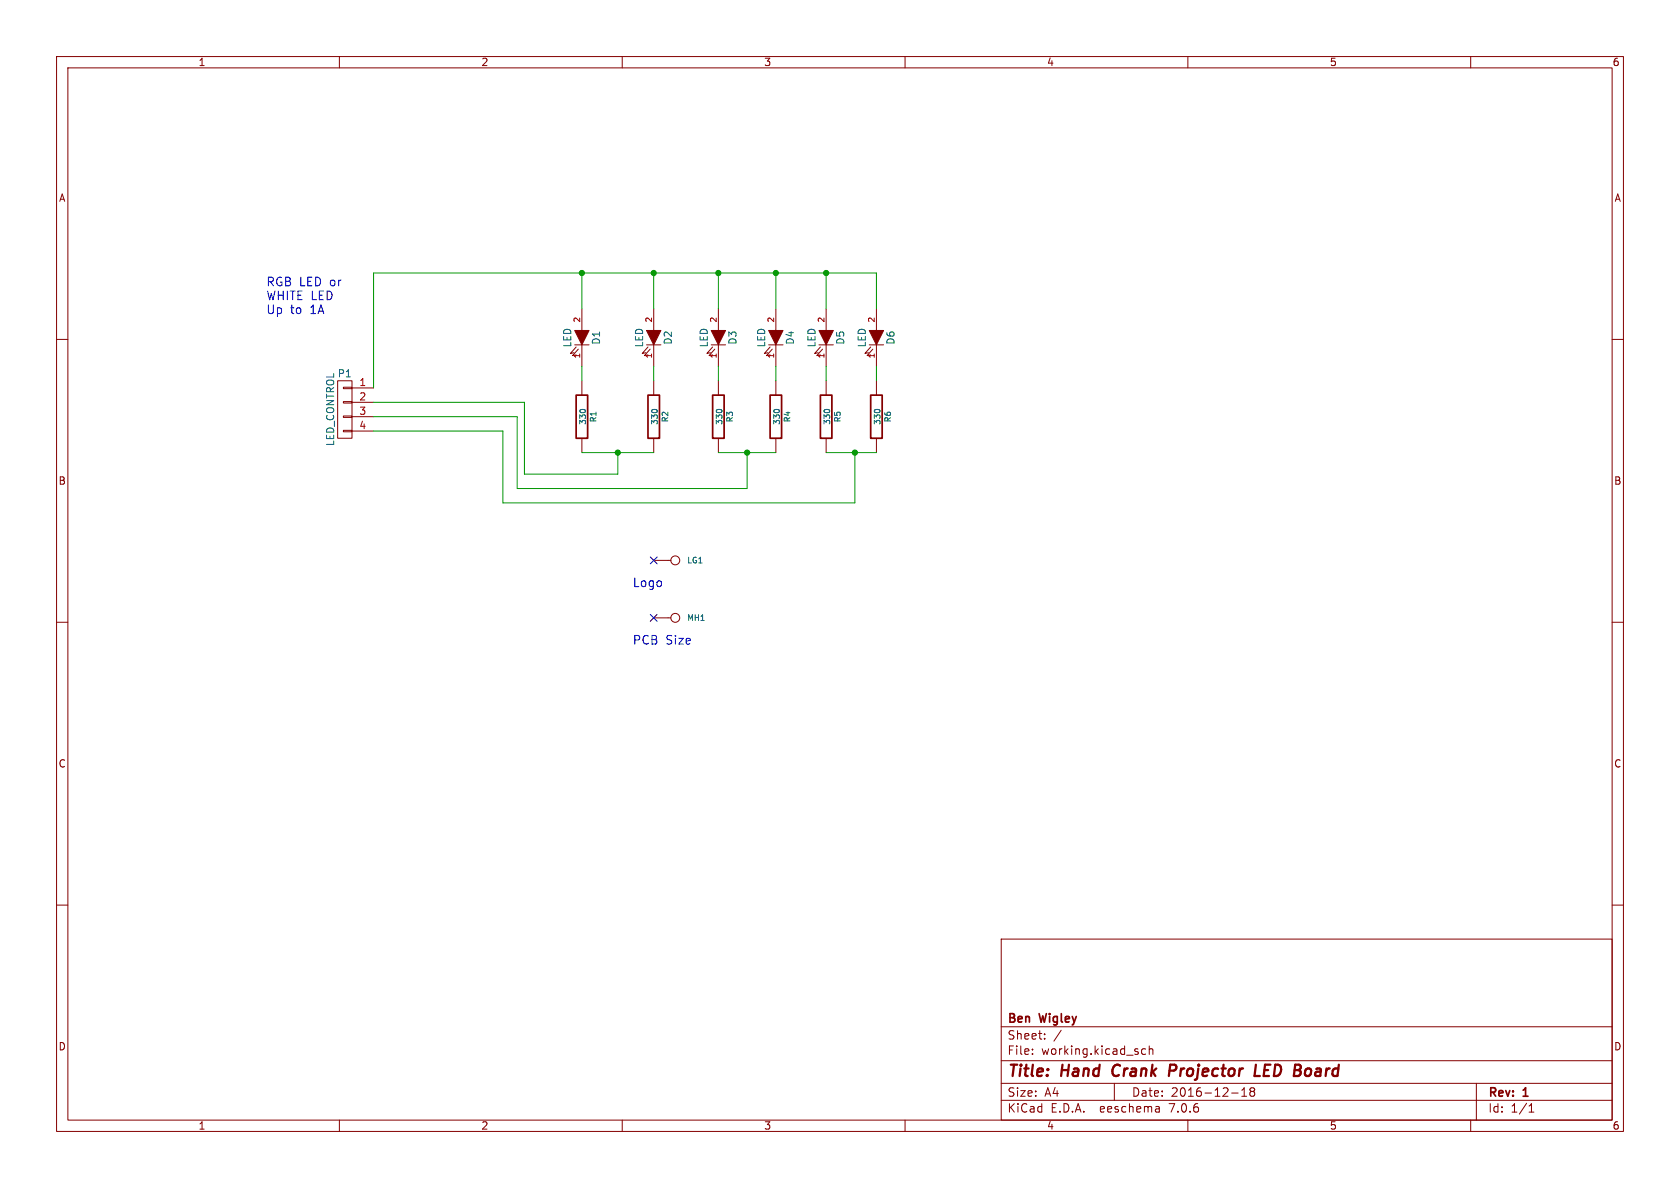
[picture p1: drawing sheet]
(kicad_sch (version 20230121) (generator eeschema)

 (paper "A4")

 (title_block
  (title "Hand Crank Projector LED Board")
  (date "2016-12-18")
  (rev "1")
  (company "Ben Wigley"))

 (lib_symbols
  (symbol "HandCrankProjector_LED_PCB-rescue:CONN_01X04" (pin_names (offset 1.016) hide) (in_bom yes) (on_board yes)
   (property "Reference" "P" (at 0 6.35 0) (effects (font (size 1.27 1.27))))
   (property "Value" "CONN_01X04" (at 2.54 0 90) (effects (font (size 1.27 1.27))))
   (property "Footprint" "" (at 0 0 0) (effects (font (size 1.27 1.27))))
   (property "Datasheet" "" (at 0 0 0) (effects (font (size 1.27 1.27))))
   (symbol "CONN_01X04_0_1"
    (rectangle (start -1.27 -3.683) (end 0.254 -3.937) (stroke (width 0) (type solid)) (fill (type none)))
    (rectangle (start -1.27 -1.143) (end 0.254 -1.397) (stroke (width 0) (type solid)) (fill (type none)))
    (rectangle (start -1.27 1.397) (end 0.254 1.143) (stroke (width 0) (type solid)) (fill (type none)))
    (rectangle (start -1.27 3.937) (end 0.254 3.683) (stroke (width 0) (type solid)) (fill (type none)))
    (rectangle (start -1.27 5.08) (end 1.27 -5.08) (stroke (width 0) (type solid)) (fill (type none))))
   (symbol "CONN_01X04_1_1"
    (pin passive line (at -5.08 3.81 0) (length 3.81) (name "P1" (effects (font (size 1.27 1.27)))) (number "1" (effects (font (size 1.27 1.27)))))
    (pin passive line (at -5.08 1.27 0) (length 3.81) (name "P2" (effects (font (size 1.27 1.27)))) (number "2" (effects (font (size 1.27 1.27)))))
    (pin passive line (at -5.08 -1.27 0) (length 3.81) (name "P3" (effects (font (size 1.27 1.27)))) (number "3" (effects (font (size 1.27 1.27)))))
    (pin passive line (at -5.08 -3.81 0) (length 3.81) (name "P4" (effects (font (size 1.27 1.27)))) (number "4" (effects (font (size 1.27 1.27)))))))
  (symbol "HandCrankProjector_LED_PCB-rescue:CONN_1" (pin_numbers hide) (pin_names (offset 0.762) hide) (in_bom yes) (on_board yes)
   (property "Reference" "P" (at 2.032 0 0) (effects (font (size 1.016 1.016)) (justify left)))
   (property "Value" "CONN_1" (at 0 1.397 0) (effects (font (size 0.762 0.762)) hide))
   (property "Footprint" "" (at 0 0 0) (effects (font (size 1.524 1.524))))
   (property "Datasheet" "" (at 0 0 0) (effects (font (size 1.524 1.524))))
   (symbol "CONN_1_0_1"
    (polyline (pts (xy -0.762 0) (xy -1.27 0)) (stroke (width 0) (type solid)) (fill (type none)))
    (circle (center 0 0) (radius 0.7874) (stroke (width 0) (type solid)) (fill (type none))))
   (symbol "CONN_1_1_1"
    (pin passive line (at -3.81 0 0) (length 2.54) (name "1" (effects (font (size 1.524 1.524)))) (number "1" (effects (font (size 1.524 1.524)))))))
  (symbol "HandCrankProjector_LED_PCB-rescue:LED-RESCUE-HandCrankProjector_PCB" (pin_names (offset 1.016) hide) (in_bom yes) (on_board yes)
   (property "Reference" "D" (at 0 2.54 0) (effects (font (size 1.27 1.27))))
   (property "Value" "LED-RESCUE-HandCrankProjector_PCB" (at 0 -2.54 0) (effects (font (size 1.27 1.27))))
   (property "Footprint" "" (at 0 0 0) (effects (font (size 1.524 1.524))))
   (property "Datasheet" "" (at 0 0 0) (effects (font (size 1.524 1.524))))
   (symbol "LED-RESCUE-HandCrankProjector_PCB_0_1"
    (polyline (pts (xy 1.27 1.27) (xy 1.27 -1.27)) (stroke (width 0) (type solid)) (fill (type none)))
    (polyline (pts (xy -1.27 1.27) (xy 1.27 0) (xy -1.27 -1.27)) (stroke (width 0) (type solid)) (fill (type outline)))
    (polyline (pts (xy 1.651 -1.016) (xy 2.794 -2.032) (xy 2.667 -1.397)) (stroke (width 0) (type solid)) (fill (type none)))
    (polyline (pts (xy 2.032 -0.635) (xy 3.175 -1.651) (xy 3.048 -1.016)) (stroke (width 0) (type solid)) (fill (type none))))
   (symbol "LED-RESCUE-HandCrankProjector_PCB_1_1"
    (pin passive line (at 5.08 0 180) (length 3.81) (name "K" (effects (font (size 1.016 1.016)))) (number "1" (effects (font (size 1.016 1.016)))))
    (pin passive line (at -5.08 0 0) (length 3.81) (name "A" (effects (font (size 1.016 1.016)))) (number "2" (effects (font (size 1.016 1.016)))))))
  (symbol "HandCrankProjector_LED_PCB-rescue:R-RESCUE-HandCrankProjector_PCB" (pin_numbers hide) (pin_names (offset 0)) (in_bom yes) (on_board yes)
   (property "Reference" "R" (at 2.032 0 90) (effects (font (size 1.27 1.27))))
   (property "Value" "R-RESCUE-HandCrankProjector_PCB" (at 0 0 90) (effects (font (size 1.27 1.27))))
   (property "Footprint" "" (at 0 0 0) (effects (font (size 1.524 1.524))))
   (property "Datasheet" "" (at 0 0 0) (effects (font (size 1.524 1.524))))
   (symbol "R-RESCUE-HandCrankProjector_PCB_0_1"
    (rectangle (start -1.016 3.81) (end 1.016 -3.81) (stroke (width 0.3048) (type solid)) (fill (type none))))
   (symbol "R-RESCUE-HandCrankProjector_PCB_1_1"
    (pin passive line (at 0 6.35 270) (length 2.54) (name "~" (effects (font (size 1.524 1.524)))) (number "1" (effects (font (size 1.524 1.524)))))
    (pin passive line (at 0 -6.35 90) (length 2.54) (name "~" (effects (font (size 1.524 1.524)))) (number "2" (effects (font (size 1.524 1.524))))))))

 (junction (at 137.16 48.26) (diameter 0) (color 0 0 0 0))
 (junction (at 146.05 48.26) (diameter 0) (color 0 0 0 0))
 (junction (at 115.57 48.26) (diameter 0) (color 0 0 0 0))
 (junction (at 132.08 80.01) (diameter 0) (color 0 0 0 0))
 (junction (at 151.13 80.01) (diameter 0) (color 0 0 0 0))
 (junction (at 109.22 80.01) (diameter 0) (color 0 0 0 0))
 (junction (at 127 48.26) (diameter 0) (color 0 0 0 0))
 (junction (at 102.87 48.26) (diameter 0) (color 0 0 0 0))

 (no_connect (at 115.57 109.22))
 (no_connect (at 115.57 99.06))

 (wire (pts (xy 137.16 64.77) (xy 137.16 67.31)) (stroke (width 0) (type default)))
 (wire (pts (xy 137.16 48.26) (xy 146.05 48.26)) (stroke (width 0) (type default)))
 (wire (pts (xy 151.13 80.01) (xy 151.13 88.9)) (stroke (width 0) (type default)))
 (wire (pts (xy 137.16 54.61) (xy 137.16 48.26)) (stroke (width 0) (type default)))
 (wire (pts (xy 115.57 48.26) (xy 127 48.26)) (stroke (width 0) (type default)))
 (wire (pts (xy 132.08 86.36) (xy 91.44 86.36)) (stroke (width 0) (type default)))
 (wire (pts (xy 146.05 54.61) (xy 146.05 48.26)) (stroke (width 0) (type default)))
 (wire (pts (xy 92.71 71.12) (xy 92.71 83.82)) (stroke (width 0) (type default)))
 (wire (pts (xy 146.05 48.26) (xy 154.94 48.26)) (stroke (width 0) (type default)))
 (wire (pts (xy 66.04 71.12) (xy 92.71 71.12)) (stroke (width 0) (type default)))
 (wire (pts (xy 66.04 48.26) (xy 102.87 48.26)) (stroke (width 0) (type default)))
 (wire (pts (xy 127 64.77) (xy 127 67.31)) (stroke (width 0) (type default)))
 (wire (pts (xy 102.87 48.26) (xy 115.57 48.26)) (stroke (width 0) (type default)))
 (wire (pts (xy 115.57 64.77) (xy 115.57 67.31)) (stroke (width 0) (type default)))
 (wire (pts (xy 115.57 54.61) (xy 115.57 48.26)) (stroke (width 0) (type default)))
 (wire (pts (xy 127 80.01) (xy 132.08 80.01)) (stroke (width 0) (type default)))
 (wire (pts (xy 109.22 80.01) (xy 115.57 80.01)) (stroke (width 0) (type default)))
 (wire (pts (xy 127 48.26) (xy 137.16 48.26)) (stroke (width 0) (type default)))
 (wire (pts (xy 88.9 76.2) (xy 66.04 76.2)) (stroke (width 0) (type default)))
 (wire (pts (xy 146.05 64.77) (xy 146.05 67.31)) (stroke (width 0) (type default)))
 (wire (pts (xy 102.87 64.77) (xy 102.87 67.31)) (stroke (width 0) (type default)))
 (wire (pts (xy 91.44 73.66) (xy 66.04 73.66)) (stroke (width 0) (type default)))
 (wire (pts (xy 151.13 88.9) (xy 88.9 88.9)) (stroke (width 0) (type default)))
 (wire (pts (xy 127 54.61) (xy 127 48.26)) (stroke (width 0) (type default)))
 (wire (pts (xy 154.94 64.77) (xy 154.94 67.31)) (stroke (width 0) (type default)))
 (wire (pts (xy 92.71 83.82) (xy 109.22 83.82)) (stroke (width 0) (type default)))
 (wire (pts (xy 132.08 80.01) (xy 137.16 80.01)) (stroke (width 0) (type default)))
 (wire (pts (xy 102.87 80.01) (xy 109.22 80.01)) (stroke (width 0) (type default)))
 (wire (pts (xy 154.94 48.26) (xy 154.94 54.61)) (stroke (width 0) (type default)))
 (wire (pts (xy 88.9 88.9) (xy 88.9 76.2)) (stroke (width 0) (type default)))
 (wire (pts (xy 102.87 54.61) (xy 102.87 48.26)) (stroke (width 0) (type default)))
 (wire (pts (xy 146.05 80.01) (xy 151.13 80.01)) (stroke (width 0) (type default)))
 (wire (pts (xy 109.22 83.82) (xy 109.22 80.01)) (stroke (width 0) (type default)))
 (wire (pts (xy 91.44 86.36) (xy 91.44 73.66)) (stroke (width 0) (type default)))
 (wire (pts (xy 66.04 68.58) (xy 66.04 48.26)) (stroke (width 0) (type default)))
 (wire (pts (xy 132.08 80.01) (xy 132.08 86.36)) (stroke (width 0) (type default)))
 (wire (pts (xy 151.13 80.01) (xy 154.94 80.01)) (stroke (width 0) (type default)))

 (text "PCB Size" (at 111.76 114.3 0) (effects (font (size 1.524 1.524)) (justify left bottom)))
 (text "Logo" (at 111.76 104.14 0) (effects (font (size 1.524 1.524)) (justify left bottom)))
 (text "RGB LED or \nWHITE LED\nUp to 1A" (at 46.99 55.88 0) (effects (font (size 1.524 1.524)) (justify left bottom)))

 (symbol (lib_id "HandCrankProjector_LED_PCB-rescue:CONN_1") (at 119.38 109.22 0) (unit 1) (in_bom yes) (on_board yes) (dnp no)
  (property "Reference" "MH1" (at 121.412 109.22 0) (effects (font (size 1.016 1.016)) (justify left)))
  (property "Value" "CONN_1" (at 119.38 107.823 0) (effects (font (size 0.762 0.762)) hide))
  (property "Footprint" "REInnovationFootprint:PCB_50x50mm" (at 119.38 109.22 0) (effects (font (size 1.524 1.524)) hide))
  (property "Datasheet" "" (at 119.38 109.22 0) (effects (font (size 1.524 1.524)) hide)) (pin "1"))

 (symbol (lib_id "HandCrankProjector_LED_PCB-rescue:R-RESCUE-HandCrankProjector_PCB") (at 102.87 73.66 0) (unit 1) (in_bom yes) (on_board yes) (dnp no)
  (property "Reference" "R1" (at 104.902 73.66 90) (effects (font (size 1.016 1.016))))
  (property "Value" "330" (at 103.0478 73.6346 90) (effects (font (size 1.016 1.016))))
  (property "Footprint" "REInnovationFootprint:TH_Resistor_1" (at 101.092 73.66 90) (effects (font (size 0.762 0.762)) hide))
  (property "Datasheet" "~" (at 102.87 73.66 0) (effects (font (size 0.762 0.762))))
  (property "Description" "Value" (at 102.87 73.66 0) (effects (font (size 1.524 1.524)) hide))
  (property "Notes" "Value" (at 102.87 73.66 0) (effects (font (size 1.524 1.524)) hide))
  (property "Manufacturer" "Value" (at 102.87 73.66 0) (effects (font (size 1.524 1.524)) hide))
  (property "Manufacturer Part No" "Value" (at 102.87 73.66 0) (effects (font (size 1.524 1.524)) hide))
  (property "Supplier 1" "Value" (at 102.87 73.66 0) (effects (font (size 1.524 1.524)) hide))
  (property "Supplier 1 Part No" "Value" (at 102.87 73.66 0) (effects (font (size 1.524 1.524)) hide))
  (property "Supplier 2" "Value" (at 102.87 73.66 0) (effects (font (size 1.524 1.524)) hide))
  (property "Supplier 2 Part No" "Value" (at 102.87 73.66 0) (effects (font (size 1.524 1.524)) hide)) (pin "1") (pin "2"))

 (symbol (lib_id "HandCrankProjector_LED_PCB-rescue:LED-RESCUE-HandCrankProjector_PCB") (at 102.87 59.69 270) (unit 1) (in_bom yes) (on_board yes) (dnp no)
  (property "Reference" "D1" (at 105.41 59.69 0) (effects (font (size 1.27 1.27))))
  (property "Value" "LED" (at 100.33 59.69 0) (effects (font (size 1.27 1.27))))
  (property "Footprint" "REInnovationFootprint:TH_LED-5MM_larg_pad" (at 102.87 59.69 0) (effects (font (size 1.524 1.524)) hide))
  (property "Datasheet" "~" (at 102.87 59.69 0) (effects (font (size 1.524 1.524)) hide))
  (property "Description" "Value" (at 102.87 59.69 0) (effects (font (size 1.524 1.524)) hide))
  (property "Notes" "Value" (at 102.87 59.69 0) (effects (font (size 1.524 1.524)) hide))
  (property "Manufacturer" "Value" (at 102.87 59.69 0) (effects (font (size 1.524 1.524)) hide))
  (property "Manufacturer Part No" "Value" (at 102.87 59.69 0) (effects (font (size 1.524 1.524)) hide))
  (property "Supplier 1" "Value" (at 102.87 59.69 0) (effects (font (size 1.524 1.524)) hide))
  (property "Supplier 1 Part No" "Value" (at 102.87 59.69 0) (effects (font (size 1.524 1.524)) hide))
  (property "Supplier 2" "Value" (at 102.87 59.69 0) (effects (font (size 1.524 1.524)) hide))
  (property "Supplier 2 Part No" "Value" (at 102.87 59.69 0) (effects (font (size 1.524 1.524)) hide)) (pin "1") (pin "2"))

 (symbol (lib_id "HandCrankProjector_LED_PCB-rescue:CONN_01X04") (at 60.96 72.39 0) (mirror y) (unit 1) (in_bom yes) (on_board yes) (dnp no)
  (property "Reference" "P1" (at 60.96 66.04 0) (effects (font (size 1.27 1.27))))
  (property "Value" "LED_CONTROL" (at 58.42 72.39 90) (effects (font (size 1.27 1.27))))
  (property "Footprint" "REInnovationFootprint:SIL-4_Grove_SCREW" (at 60.96 72.39 0) (effects (font (size 1.27 1.27)) hide))
  (property "Datasheet" "" (at 60.96 72.39 0) (effects (font (size 1.27 1.27)))) (pin "1") (pin "2") (pin "3") (pin "4"))

 (symbol (lib_id "HandCrankProjector_LED_PCB-rescue:CONN_1") (at 119.38 99.06 0) (unit 1) (in_bom yes) (on_board yes) (dnp no)
  (property "Reference" "LG1" (at 121.412 99.06 0) (effects (font (size 1.016 1.016)) (justify left)))
  (property "Value" "CONN_1" (at 119.38 97.663 0) (effects (font (size 0.762 0.762)) hide))
  (property "Footprint" "matts_components:reinnovation_logo_15mm" (at 119.38 99.06 0) (effects (font (size 1.524 1.524)) hide))
  (property "Datasheet" "" (at 119.38 99.06 0) (effects (font (size 1.524 1.524)) hide)) (pin "1"))

 (symbol (lib_id "HandCrankProjector_LED_PCB-rescue:R-RESCUE-HandCrankProjector_PCB") (at 115.57 73.66 0) (unit 1) (in_bom yes) (on_board yes) (dnp no)
  (property "Reference" "R2" (at 117.602 73.66 90) (effects (font (size 1.016 1.016))))
  (property "Value" "330" (at 115.7478 73.6346 90) (effects (font (size 1.016 1.016))))
  (property "Footprint" "REInnovationFootprint:TH_Resistor_1" (at 113.792 73.66 90) (effects (font (size 0.762 0.762)) hide))
  (property "Datasheet" "~" (at 115.57 73.66 0) (effects (font (size 0.762 0.762))))
  (property "Description" "Value" (at 115.57 73.66 0) (effects (font (size 1.524 1.524)) hide))
  (property "Notes" "Value" (at 115.57 73.66 0) (effects (font (size 1.524 1.524)) hide))
  (property "Manufacturer" "Value" (at 115.57 73.66 0) (effects (font (size 1.524 1.524)) hide))
  (property "Manufacturer Part No" "Value" (at 115.57 73.66 0) (effects (font (size 1.524 1.524)) hide))
  (property "Supplier 1" "Value" (at 115.57 73.66 0) (effects (font (size 1.524 1.524)) hide))
  (property "Supplier 1 Part No" "Value" (at 115.57 73.66 0) (effects (font (size 1.524 1.524)) hide))
  (property "Supplier 2" "Value" (at 115.57 73.66 0) (effects (font (size 1.524 1.524)) hide))
  (property "Supplier 2 Part No" "Value" (at 115.57 73.66 0) (effects (font (size 1.524 1.524)) hide)) (pin "1") (pin "2"))

 (symbol (lib_id "HandCrankProjector_LED_PCB-rescue:R-RESCUE-HandCrankProjector_PCB") (at 127 73.66 0) (unit 1) (in_bom yes) (on_board yes) (dnp no)
  (property "Reference" "R3" (at 129.032 73.66 90) (effects (font (size 1.016 1.016))))
  (property "Value" "330" (at 127.1778 73.6346 90) (effects (font (size 1.016 1.016))))
  (property "Footprint" "REInnovationFootprint:TH_Resistor_1" (at 125.222 73.66 90) (effects (font (size 0.762 0.762)) hide))
  (property "Datasheet" "~" (at 127 73.66 0) (effects (font (size 0.762 0.762))))
  (property "Description" "Value" (at 127 73.66 0) (effects (font (size 1.524 1.524)) hide))
  (property "Notes" "Value" (at 127 73.66 0) (effects (font (size 1.524 1.524)) hide))
  (property "Manufacturer" "Value" (at 127 73.66 0) (effects (font (size 1.524 1.524)) hide))
  (property "Manufacturer Part No" "Value" (at 127 73.66 0) (effects (font (size 1.524 1.524)) hide))
  (property "Supplier 1" "Value" (at 127 73.66 0) (effects (font (size 1.524 1.524)) hide))
  (property "Supplier 1 Part No" "Value" (at 127 73.66 0) (effects (font (size 1.524 1.524)) hide))
  (property "Supplier 2" "Value" (at 127 73.66 0) (effects (font (size 1.524 1.524)) hide))
  (property "Supplier 2 Part No" "Value" (at 127 73.66 0) (effects (font (size 1.524 1.524)) hide)) (pin "1") (pin "2"))

 (symbol (lib_id "HandCrankProjector_LED_PCB-rescue:R-RESCUE-HandCrankProjector_PCB") (at 137.16 73.66 0) (unit 1) (in_bom yes) (on_board yes) (dnp no)
  (property "Reference" "R4" (at 139.192 73.66 90) (effects (font (size 1.016 1.016))))
  (property "Value" "330" (at 137.3378 73.6346 90) (effects (font (size 1.016 1.016))))
  (property "Footprint" "REInnovationFootprint:TH_Resistor_1" (at 135.382 73.66 90) (effects (font (size 0.762 0.762)) hide))
  (property "Datasheet" "~" (at 137.16 73.66 0) (effects (font (size 0.762 0.762))))
  (property "Description" "Value" (at 137.16 73.66 0) (effects (font (size 1.524 1.524)) hide))
  (property "Notes" "Value" (at 137.16 73.66 0) (effects (font (size 1.524 1.524)) hide))
  (property "Manufacturer" "Value" (at 137.16 73.66 0) (effects (font (size 1.524 1.524)) hide))
  (property "Manufacturer Part No" "Value" (at 137.16 73.66 0) (effects (font (size 1.524 1.524)) hide))
  (property "Supplier 1" "Value" (at 137.16 73.66 0) (effects (font (size 1.524 1.524)) hide))
  (property "Supplier 1 Part No" "Value" (at 137.16 73.66 0) (effects (font (size 1.524 1.524)) hide))
  (property "Supplier 2" "Value" (at 137.16 73.66 0) (effects (font (size 1.524 1.524)) hide))
  (property "Supplier 2 Part No" "Value" (at 137.16 73.66 0) (effects (font (size 1.524 1.524)) hide)) (pin "1") (pin "2"))

 (symbol (lib_id "HandCrankProjector_LED_PCB-rescue:R-RESCUE-HandCrankProjector_PCB") (at 146.05 73.66 0) (unit 1) (in_bom yes) (on_board yes) (dnp no)
  (property "Reference" "R5" (at 148.082 73.66 90) (effects (font (size 1.016 1.016))))
  (property "Value" "330" (at 146.2278 73.6346 90) (effects (font (size 1.016 1.016))))
  (property "Footprint" "REInnovationFootprint:TH_Resistor_1" (at 144.272 73.66 90) (effects (font (size 0.762 0.762)) hide))
  (property "Datasheet" "~" (at 146.05 73.66 0) (effects (font (size 0.762 0.762))))
  (property "Description" "Value" (at 146.05 73.66 0) (effects (font (size 1.524 1.524)) hide))
  (property "Notes" "Value" (at 146.05 73.66 0) (effects (font (size 1.524 1.524)) hide))
  (property "Manufacturer" "Value" (at 146.05 73.66 0) (effects (font (size 1.524 1.524)) hide))
  (property "Manufacturer Part No" "Value" (at 146.05 73.66 0) (effects (font (size 1.524 1.524)) hide))
  (property "Supplier 1" "Value" (at 146.05 73.66 0) (effects (font (size 1.524 1.524)) hide))
  (property "Supplier 1 Part No" "Value" (at 146.05 73.66 0) (effects (font (size 1.524 1.524)) hide))
  (property "Supplier 2" "Value" (at 146.05 73.66 0) (effects (font (size 1.524 1.524)) hide))
  (property "Supplier 2 Part No" "Value" (at 146.05 73.66 0) (effects (font (size 1.524 1.524)) hide)) (pin "1") (pin "2"))

 (symbol (lib_id "HandCrankProjector_LED_PCB-rescue:R-RESCUE-HandCrankProjector_PCB") (at 154.94 73.66 0) (unit 1) (in_bom yes) (on_board yes) (dnp no)
  (property "Reference" "R6" (at 156.972 73.66 90) (effects (font (size 1.016 1.016))))
  (property "Value" "330" (at 155.1178 73.6346 90) (effects (font (size 1.016 1.016))))
  (property "Footprint" "REInnovationFootprint:TH_Resistor_1" (at 153.162 73.66 90) (effects (font (size 0.762 0.762)) hide))
  (property "Datasheet" "~" (at 154.94 73.66 0) (effects (font (size 0.762 0.762))))
  (property "Description" "Value" (at 154.94 73.66 0) (effects (font (size 1.524 1.524)) hide))
  (property "Notes" "Value" (at 154.94 73.66 0) (effects (font (size 1.524 1.524)) hide))
  (property "Manufacturer" "Value" (at 154.94 73.66 0) (effects (font (size 1.524 1.524)) hide))
  (property "Manufacturer Part No" "Value" (at 154.94 73.66 0) (effects (font (size 1.524 1.524)) hide))
  (property "Supplier 1" "Value" (at 154.94 73.66 0) (effects (font (size 1.524 1.524)) hide))
  (property "Supplier 1 Part No" "Value" (at 154.94 73.66 0) (effects (font (size 1.524 1.524)) hide))
  (property "Supplier 2" "Value" (at 154.94 73.66 0) (effects (font (size 1.524 1.524)) hide))
  (property "Supplier 2 Part No" "Value" (at 154.94 73.66 0) (effects (font (size 1.524 1.524)) hide)) (pin "1") (pin "2"))

 (symbol (lib_id "HandCrankProjector_LED_PCB-rescue:LED-RESCUE-HandCrankProjector_PCB") (at 115.57 59.69 270) (unit 1) (in_bom yes) (on_board yes) (dnp no)
  (property "Reference" "D2" (at 118.11 59.69 0) (effects (font (size 1.27 1.27))))
  (property "Value" "LED" (at 113.03 59.69 0) (effects (font (size 1.27 1.27))))
  (property "Footprint" "REInnovationFootprint:TH_LED-5MM_larg_pad" (at 115.57 59.69 0) (effects (font (size 1.524 1.524)) hide))
  (property "Datasheet" "~" (at 115.57 59.69 0) (effects (font (size 1.524 1.524)) hide))
  (property "Description" "Value" (at 115.57 59.69 0) (effects (font (size 1.524 1.524)) hide))
  (property "Notes" "Value" (at 115.57 59.69 0) (effects (font (size 1.524 1.524)) hide))
  (property "Manufacturer" "Value" (at 115.57 59.69 0) (effects (font (size 1.524 1.524)) hide))
  (property "Manufacturer Part No" "Value" (at 115.57 59.69 0) (effects (font (size 1.524 1.524)) hide))
  (property "Supplier 1" "Value" (at 115.57 59.69 0) (effects (font (size 1.524 1.524)) hide))
  (property "Supplier 1 Part No" "Value" (at 115.57 59.69 0) (effects (font (size 1.524 1.524)) hide))
  (property "Supplier 2" "Value" (at 115.57 59.69 0) (effects (font (size 1.524 1.524)) hide))
  (property "Supplier 2 Part No" "Value" (at 115.57 59.69 0) (effects (font (size 1.524 1.524)) hide)) (pin "1") (pin "2"))

 (symbol (lib_id "HandCrankProjector_LED_PCB-rescue:LED-RESCUE-HandCrankProjector_PCB") (at 127 59.69 270) (unit 1) (in_bom yes) (on_board yes) (dnp no)
  (property "Reference" "D3" (at 129.54 59.69 0) (effects (font (size 1.27 1.27))))
  (property "Value" "LED" (at 124.46 59.69 0) (effects (font (size 1.27 1.27))))
  (property "Footprint" "REInnovationFootprint:TH_LED-5MM_larg_pad" (at 127 59.69 0) (effects (font (size 1.524 1.524)) hide))
  (property "Datasheet" "~" (at 127 59.69 0) (effects (font (size 1.524 1.524)) hide))
  (property "Description" "Value" (at 127 59.69 0) (effects (font (size 1.524 1.524)) hide))
  (property "Notes" "Value" (at 127 59.69 0) (effects (font (size 1.524 1.524)) hide))
  (property "Manufacturer" "Value" (at 127 59.69 0) (effects (font (size 1.524 1.524)) hide))
  (property "Manufacturer Part No" "Value" (at 127 59.69 0) (effects (font (size 1.524 1.524)) hide))
  (property "Supplier 1" "Value" (at 127 59.69 0) (effects (font (size 1.524 1.524)) hide))
  (property "Supplier 1 Part No" "Value" (at 127 59.69 0) (effects (font (size 1.524 1.524)) hide))
  (property "Supplier 2" "Value" (at 127 59.69 0) (effects (font (size 1.524 1.524)) hide))
  (property "Supplier 2 Part No" "Value" (at 127 59.69 0) (effects (font (size 1.524 1.524)) hide)) (pin "1") (pin "2"))

 (symbol (lib_id "HandCrankProjector_LED_PCB-rescue:LED-RESCUE-HandCrankProjector_PCB") (at 137.16 59.69 270) (unit 1) (in_bom yes) (on_board yes) (dnp no)
  (property "Reference" "D4" (at 139.7 59.69 0) (effects (font (size 1.27 1.27))))
  (property "Value" "LED" (at 134.62 59.69 0) (effects (font (size 1.27 1.27))))
  (property "Footprint" "REInnovationFootprint:TH_LED-5MM_larg_pad" (at 137.16 59.69 0) (effects (font (size 1.524 1.524)) hide))
  (property "Datasheet" "~" (at 137.16 59.69 0) (effects (font (size 1.524 1.524)) hide))
  (property "Description" "Value" (at 137.16 59.69 0) (effects (font (size 1.524 1.524)) hide))
  (property "Notes" "Value" (at 137.16 59.69 0) (effects (font (size 1.524 1.524)) hide))
  (property "Manufacturer" "Value" (at 137.16 59.69 0) (effects (font (size 1.524 1.524)) hide))
  (property "Manufacturer Part No" "Value" (at 137.16 59.69 0) (effects (font (size 1.524 1.524)) hide))
  (property "Supplier 1" "Value" (at 137.16 59.69 0) (effects (font (size 1.524 1.524)) hide))
  (property "Supplier 1 Part No" "Value" (at 137.16 59.69 0) (effects (font (size 1.524 1.524)) hide))
  (property "Supplier 2" "Value" (at 137.16 59.69 0) (effects (font (size 1.524 1.524)) hide))
  (property "Supplier 2 Part No" "Value" (at 137.16 59.69 0) (effects (font (size 1.524 1.524)) hide)) (pin "1") (pin "2"))

 (symbol (lib_id "HandCrankProjector_LED_PCB-rescue:LED-RESCUE-HandCrankProjector_PCB") (at 146.05 59.69 270) (unit 1) (in_bom yes) (on_board yes) (dnp no)
  (property "Reference" "D5" (at 148.59 59.69 0) (effects (font (size 1.27 1.27))))
  (property "Value" "LED" (at 143.51 59.69 0) (effects (font (size 1.27 1.27))))
  (property "Footprint" "REInnovationFootprint:TH_LED-5MM_larg_pad" (at 146.05 59.69 0) (effects (font (size 1.524 1.524)) hide))
  (property "Datasheet" "~" (at 146.05 59.69 0) (effects (font (size 1.524 1.524)) hide))
  (property "Description" "Value" (at 146.05 59.69 0) (effects (font (size 1.524 1.524)) hide))
  (property "Notes" "Value" (at 146.05 59.69 0) (effects (font (size 1.524 1.524)) hide))
  (property "Manufacturer" "Value" (at 146.05 59.69 0) (effects (font (size 1.524 1.524)) hide))
  (property "Manufacturer Part No" "Value" (at 146.05 59.69 0) (effects (font (size 1.524 1.524)) hide))
  (property "Supplier 1" "Value" (at 146.05 59.69 0) (effects (font (size 1.524 1.524)) hide))
  (property "Supplier 1 Part No" "Value" (at 146.05 59.69 0) (effects (font (size 1.524 1.524)) hide))
  (property "Supplier 2" "Value" (at 146.05 59.69 0) (effects (font (size 1.524 1.524)) hide))
  (property "Supplier 2 Part No" "Value" (at 146.05 59.69 0) (effects (font (size 1.524 1.524)) hide)) (pin "1") (pin "2"))

 (symbol (lib_id "HandCrankProjector_LED_PCB-rescue:LED-RESCUE-HandCrankProjector_PCB") (at 154.94 59.69 270) (unit 1) (in_bom yes) (on_board yes) (dnp no)
  (property "Reference" "D6" (at 157.48 59.69 0) (effects (font (size 1.27 1.27))))
  (property "Value" "LED" (at 152.4 59.69 0) (effects (font (size 1.27 1.27))))
  (property "Footprint" "REInnovationFootprint:TH_LED-5MM_larg_pad" (at 154.94 59.69 0) (effects (font (size 1.524 1.524)) hide))
  (property "Datasheet" "~" (at 154.94 59.69 0) (effects (font (size 1.524 1.524)) hide))
  (property "Description" "Value" (at 154.94 59.69 0) (effects (font (size 1.524 1.524)) hide))
  (property "Notes" "Value" (at 154.94 59.69 0) (effects (font (size 1.524 1.524)) hide))
  (property "Manufacturer" "Value" (at 154.94 59.69 0) (effects (font (size 1.524 1.524)) hide))
  (property "Manufacturer Part No" "Value" (at 154.94 59.69 0) (effects (font (size 1.524 1.524)) hide))
  (property "Supplier 1" "Value" (at 154.94 59.69 0) (effects (font (size 1.524 1.524)) hide))
  (property "Supplier 1 Part No" "Value" (at 154.94 59.69 0) (effects (font (size 1.524 1.524)) hide))
  (property "Supplier 2" "Value" (at 154.94 59.69 0) (effects (font (size 1.524 1.524)) hide))
  (property "Supplier 2 Part No" "Value" (at 154.94 59.69 0) (effects (font (size 1.524 1.524)) hide)) (pin "1") (pin "2"))

 (sheet_instances (path "" (page "1"))))
